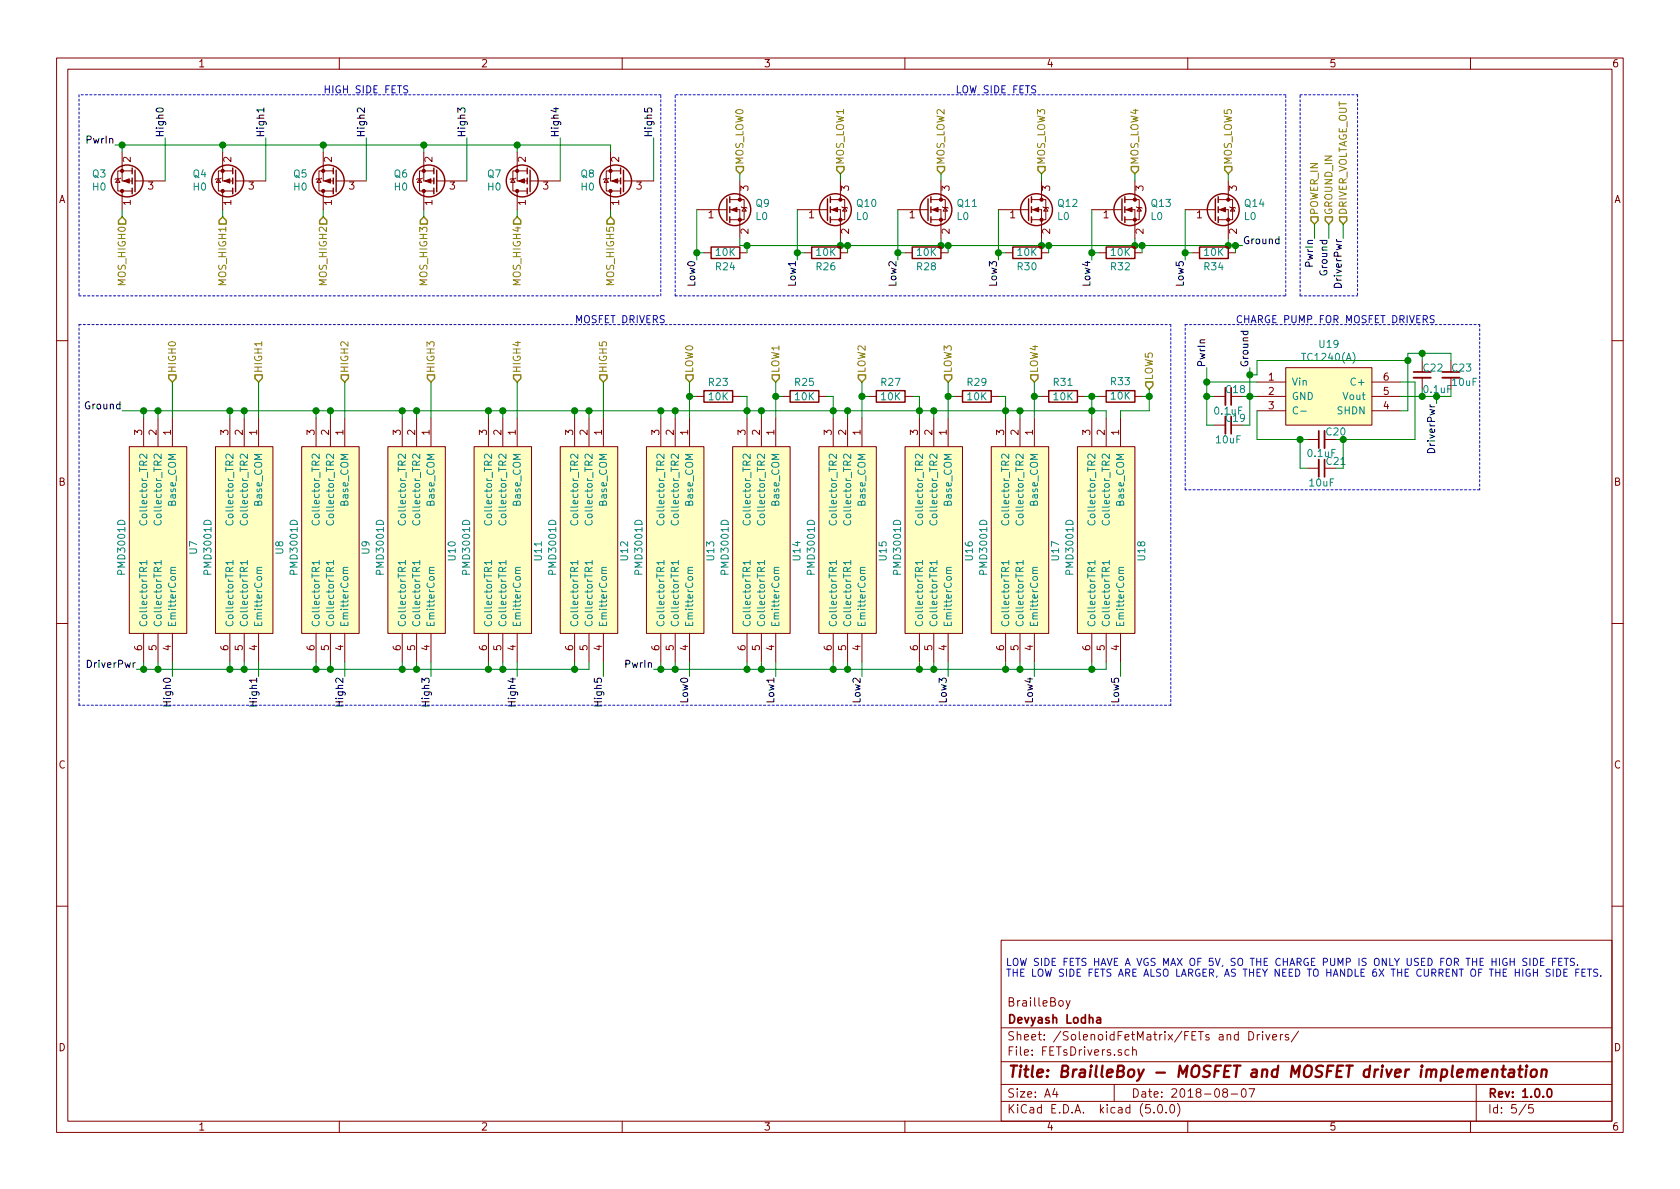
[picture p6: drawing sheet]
EESchema Schematic File Version 4
LIBS:BrailleBoy-cache
EELAYER 26 0
EELAYER END
$Descr A4 11693 8268
encoding utf-8
Sheet 5 5
Title "BrailleBoy - MOSFET and MOSFET driver implementation"
Date "2018-08-07"
Rev "1.0.0"
Comp "Devyash Lodha"
Comment1 "BrailleBoy"
Comment2 ""
Comment3 ""
Comment4 ""
$EndDescr
$Comp
L Device:Q_NMOS_GSD Q?
U 1 1
P 5050 1450
AR Path="/5C206D79" Ref="Q?"  Part="1" 
AR Path="/5B7BE201/5C206D79" Ref="Q?"  Part="1" 
AR Path="/5B7BE201/5C1CF809/5C206D79" Ref="Q9"  Part="1" 
F 0 "Q9" H 5256 1496 50  0000 L CNN
F 1 "L0" H 5256 1405 50  0000 L CNN
F 2 "" H 5250 1550 50  0001 C CNN
F 3 "https://www.mouser.com/datasheet/2/427/sia436dj-105345.pdf" H 5050 1450 50  0001 C CNN
F 4 "SIA436DJ-T1-GE3" H 5050 1450 50  0001 C CNN "Part"
	1    5050 1450
	1    0    0    -1  
$EndComp
Text Notes 6650 650  0    50   ~ 0
LOW SIDE FETS
$Comp
L Device:Q_PMOS_DSG Q?
U 1 1
P 950 1250
AR Path="/5B7BE201/5C206DCB" Ref="Q?"  Part="1" 
AR Path="/5B7BE201/5C1CF809/5C206DCB" Ref="Q3"  Part="1" 
F 0 "Q3" H 1156 1204 50  0000 L CNN
F 1 "H0" H 1156 1295 50  0000 L CNN
F 2 "" H 1150 1350 50  0001 C CNN
F 3 "https://www.mouser.com/datasheet/2/916/PMPB43XPEA-1319269.pdf" H 950 1250 50  0001 C CNN
F 4 "PMPB43XPEAX" H 950 1250 50  0001 C CNN "Part"
	1    950  1250
	-1   0    0    1   
$EndComp
Text Notes 2250 650  0    50   ~ 0
HIGH SIDE FETS
$Comp
L Custom:PMD3001D U7
U 1 1
P 1300 3100
F 0 "U7" H 1950 3150 50  0000 L CNN
F 1 "PMD3001D" H 1800 2650 50  0000 L CNN
F 2 "" H 1300 3300 50  0001 C CNN
F 3 "" H 1300 3300 50  0001 C CNN
	1    1300 3100
	0    1    1    0   
$EndComp
Text Label 950  4650 2    50   ~ 0
DriverPwr
Wire Wire Line
	950  4650 1000 4650
Wire Wire Line
	1100 4650 1100 4600
Wire Wire Line
	1000 4650 1000 4600
Connection ~ 1000 4650
Wire Wire Line
	1000 4650 1100 4650
Wire Wire Line
	1000 2900 1000 2850
Wire Wire Line
	1000 2850 1100 2850
Wire Wire Line
	1100 2850 1100 2900
Connection ~ 1000 2850
$Comp
L Custom:PMD3001D U8
U 1 1
P 1900 3100
F 0 "U8" H 2550 3150 50  0000 L CNN
F 1 "PMD3001D" H 2400 2650 50  0000 L CNN
F 2 "" H 1900 3300 50  0001 C CNN
F 3 "" H 1900 3300 50  0001 C CNN
	1    1900 3100
	0    1    1    0   
$EndComp
$Comp
L Custom:PMD3001D U9
U 1 1
P 2500 3100
F 0 "U9" H 3150 3150 50  0000 L CNN
F 1 "PMD3001D" H 3000 2650 50  0000 L CNN
F 2 "" H 2500 3300 50  0001 C CNN
F 3 "" H 2500 3300 50  0001 C CNN
	1    2500 3100
	0    1    1    0   
$EndComp
$Comp
L Custom:PMD3001D U10
U 1 1
P 3100 3100
F 0 "U10" H 3750 3150 50  0000 L CNN
F 1 "PMD3001D" H 3600 2650 50  0000 L CNN
F 2 "" H 3100 3300 50  0001 C CNN
F 3 "" H 3100 3300 50  0001 C CNN
	1    3100 3100
	0    1    1    0   
$EndComp
$Comp
L Custom:PMD3001D U11
U 1 1
P 3700 3100
F 0 "U11" H 4350 3150 50  0000 L CNN
F 1 "PMD3001D" H 4200 2650 50  0000 L CNN
F 2 "" H 3700 3300 50  0001 C CNN
F 3 "" H 3700 3300 50  0001 C CNN
	1    3700 3100
	0    1    1    0   
$EndComp
$Comp
L Custom:PMD3001D U12
U 1 1
P 4300 3100
F 0 "U12" H 4950 3150 50  0000 L CNN
F 1 "PMD3001D" H 4800 2650 50  0000 L CNN
F 2 "" H 4300 3300 50  0001 C CNN
F 3 "" H 4300 3300 50  0001 C CNN
	1    4300 3100
	0    1    1    0   
$EndComp
Wire Wire Line
	1100 4650 1600 4650
Wire Wire Line
	1600 4650 1600 4600
Connection ~ 1100 4650
Wire Wire Line
	1600 4650 1700 4650
Wire Wire Line
	1700 4650 1700 4600
Connection ~ 1600 4650
Wire Wire Line
	1700 4650 2200 4650
Wire Wire Line
	2200 4650 2200 4600
Connection ~ 1700 4650
Wire Wire Line
	2200 4650 2300 4650
Wire Wire Line
	2300 4650 2300 4600
Connection ~ 2200 4650
Wire Wire Line
	2300 4650 2800 4650
Wire Wire Line
	2800 4650 2800 4600
Connection ~ 2300 4650
Wire Wire Line
	2800 4650 2900 4650
Wire Wire Line
	2900 4650 2900 4600
Connection ~ 2800 4650
Wire Wire Line
	2900 4650 3400 4650
Wire Wire Line
	3400 4650 3400 4600
Connection ~ 2900 4650
Wire Wire Line
	3400 4650 3500 4650
Wire Wire Line
	3500 4650 3500 4600
Connection ~ 3400 4650
Wire Wire Line
	3500 4650 4000 4650
Wire Wire Line
	4000 4650 4000 4600
Connection ~ 3500 4650
Wire Wire Line
	4000 4650 4100 4650
Wire Wire Line
	4100 4650 4100 4600
Connection ~ 4000 4650
Wire Wire Line
	1100 2850 1600 2850
Wire Wire Line
	1600 2850 1600 2900
Connection ~ 1100 2850
Wire Wire Line
	1600 2850 1700 2850
Wire Wire Line
	1700 2850 1700 2900
Connection ~ 1600 2850
Wire Wire Line
	2200 2850 2200 2900
Connection ~ 1700 2850
Wire Wire Line
	2300 2850 2300 2900
Wire Wire Line
	1700 2850 2200 2850
Connection ~ 2200 2850
Wire Wire Line
	2200 2850 2300 2850
Wire Wire Line
	2300 2850 2800 2850
Wire Wire Line
	2800 2850 2800 2900
Connection ~ 2300 2850
Wire Wire Line
	2800 2850 2900 2850
Wire Wire Line
	2900 2850 2900 2900
Connection ~ 2800 2850
Wire Wire Line
	2900 2850 3400 2850
Wire Wire Line
	3400 2850 3400 2900
Connection ~ 2900 2850
Wire Wire Line
	3400 2850 3500 2850
Wire Wire Line
	3500 2850 3500 2900
Connection ~ 3400 2850
Wire Wire Line
	3500 2850 4000 2850
Wire Wire Line
	4000 2850 4000 2900
Connection ~ 3500 2850
Wire Wire Line
	4000 2850 4100 2850
Wire Wire Line
	4100 2850 4100 2900
Connection ~ 4000 2850
Text HLabel 1200 2650 1    50   Input ~ 0
HIGH0
Text HLabel 1800 2650 1    50   Input ~ 0
HIGH1
Text HLabel 2400 2650 1    50   Input ~ 0
HIGH2
Text HLabel 3000 2650 1    50   Input ~ 0
HIGH3
Text HLabel 3600 2650 1    50   Input ~ 0
HIGH4
Text HLabel 4200 2650 1    50   Input ~ 0
HIGH5
Text HLabel 4800 2650 1    50   Input ~ 0
LOW0
Text HLabel 5400 2650 1    50   Input ~ 0
LOW1
Text HLabel 6000 2650 1    50   Input ~ 0
LOW2
Text HLabel 6600 2650 1    50   Input ~ 0
LOW3
Text HLabel 7200 2650 1    50   Input ~ 0
LOW4
Text HLabel 8000 2700 1    50   Input ~ 0
LOW5
Text Label 1200 4700 3    50   ~ 0
High0
Text Label 1800 4700 3    50   ~ 0
High1
Text Label 2400 4700 3    50   ~ 0
High2
Text Label 3000 4700 3    50   ~ 0
High3
Text Label 3600 4700 3    50   ~ 0
High4
Text Label 4200 4700 3    50   ~ 0
High5
Text Label 4800 4700 3    50   ~ 0
Low0
Text Label 5400 4700 3    50   ~ 0
Low1
Text Label 6000 4700 3    50   ~ 0
Low2
Text Label 6600 4700 3    50   ~ 0
Low3
Text Label 7200 4700 3    50   ~ 0
Low4
Text Label 7800 4700 3    50   ~ 0
Low5
Text Label 4850 1800 3    50   ~ 0
Low0
Text Label 5550 1800 3    50   ~ 0
Low1
Text Label 6250 1800 3    50   ~ 0
Low2
Text Label 6950 1800 3    50   ~ 0
Low3
Text Label 7600 1800 3    50   ~ 0
Low4
Text Label 8250 1800 3    50   ~ 0
Low5
Text Label 8650 1700 0    50   ~ 0
Ground
Wire Wire Line
	8650 1700 8600 1700
Wire Wire Line
	5150 1700 5150 1650
Wire Wire Line
	5850 1700 5850 1650
Connection ~ 5850 1700
Wire Wire Line
	5850 1700 5200 1700
Wire Wire Line
	6550 1700 6550 1650
Connection ~ 6550 1700
Wire Wire Line
	6550 1700 5900 1700
Wire Wire Line
	7250 1650 7250 1700
Connection ~ 7250 1700
Wire Wire Line
	7250 1700 6600 1700
Wire Wire Line
	7900 1650 7900 1700
Connection ~ 7900 1700
Wire Wire Line
	7900 1700 7300 1700
Wire Wire Line
	8550 1650 8550 1700
Connection ~ 8550 1700
Wire Wire Line
	8550 1700 7950 1700
Wire Wire Line
	8250 1800 8250 1750
Wire Wire Line
	7600 1450 7600 1750
Wire Wire Line
	6950 1800 6950 1750
Wire Wire Line
	6250 1450 6250 1750
Wire Wire Line
	5550 1800 5550 1750
Wire Wire Line
	4850 1450 4850 1750
Text HLabel 5150 1200 1    50   Input ~ 0
MOS_LOW0
Text HLabel 5850 1200 1    50   Input ~ 0
MOS_LOW1
Text HLabel 6550 1200 1    50   Input ~ 0
MOS_LOW2
Text HLabel 7250 1200 1    50   Input ~ 0
MOS_LOW3
Text HLabel 7900 1200 1    50   Input ~ 0
MOS_LOW4
Text HLabel 8550 1200 1    50   Input ~ 0
MOS_LOW5
Text Label 850  2850 2    50   ~ 0
Ground
Wire Wire Line
	850  2850 1000 2850
Wire Notes Line
	8950 650  4700 650 
Wire Notes Line
	4700 2050 8950 2050
Wire Wire Line
	8550 1250 8550 1200
Wire Wire Line
	7900 1250 7900 1200
Wire Wire Line
	7250 1250 7250 1200
Wire Wire Line
	6550 1200 6550 1250
Wire Wire Line
	5850 1250 5850 1200
Wire Wire Line
	5150 1200 5150 1250
Text Label 800  1000 2    50   ~ 0
PwrIn
Wire Wire Line
	800  1000 850  1000
Wire Wire Line
	4250 1000 4250 1050
Wire Wire Line
	3600 1050 3600 1000
Connection ~ 3600 1000
Wire Wire Line
	3600 1000 4250 1000
Wire Wire Line
	2950 1000 2950 1050
Connection ~ 2950 1000
Wire Wire Line
	2950 1000 3600 1000
Wire Wire Line
	2250 1050 2250 1000
Connection ~ 2250 1000
Wire Wire Line
	2250 1000 2950 1000
Wire Wire Line
	1550 1000 1550 1050
Connection ~ 1550 1000
Wire Wire Line
	1550 1000 2250 1000
Wire Wire Line
	850  1050 850  1000
Connection ~ 850  1000
Wire Wire Line
	850  1000 1550 1000
Text Label 1150 950  1    50   ~ 0
High0
Text Label 1850 950  1    50   ~ 0
High1
Text Label 2550 950  1    50   ~ 0
High2
Text Label 3250 950  1    50   ~ 0
High3
Text Label 3900 950  1    50   ~ 0
High4
Text Label 4550 950  1    50   ~ 0
High5
Wire Wire Line
	4550 950  4550 1250
Wire Wire Line
	3900 1250 3900 950 
Wire Wire Line
	3250 950  3250 1250
Wire Wire Line
	2550 1250 2550 950 
Wire Wire Line
	1850 950  1850 1250
Wire Wire Line
	1150 950  1150 1250
Text HLabel 850  1500 3    50   Input ~ 0
MOS_HIGH0
Text HLabel 1550 1500 3    50   Input ~ 0
MOS_HIGH1
Text HLabel 2250 1500 3    50   Input ~ 0
MOS_HIGH2
Text HLabel 2950 1500 3    50   Input ~ 0
MOS_HIGH3
Text HLabel 3600 1500 3    50   Input ~ 0
MOS_HIGH4
Text HLabel 4250 1500 3    50   Input ~ 0
MOS_HIGH5
Wire Wire Line
	4250 1500 4250 1450
Wire Wire Line
	3600 1450 3600 1500
Wire Wire Line
	2950 1500 2950 1450
Wire Wire Line
	2250 1450 2250 1500
Wire Wire Line
	1550 1500 1550 1450
Wire Wire Line
	850  1450 850  1500
Wire Notes Line
	4600 650  550  650 
Wire Notes Line
	550  650  550  2050
Wire Notes Line
	550  2050 4600 2050
Wire Notes Line
	4600 2050 4600 650 
Text Notes 4000 2250 0    50   ~ 0
MOSFET DRIVERS
Wire Notes Line
	8950 2050 8950 650 
Wire Notes Line
	4700 2050 4700 650 
Wire Wire Line
	4200 4700 4200 4600
Wire Wire Line
	3600 4600 3600 4700
Wire Wire Line
	3000 4700 3000 4600
Wire Wire Line
	2400 4600 2400 4700
Wire Wire Line
	1800 4700 1800 4600
Wire Wire Line
	1200 4700 1200 4600
Wire Wire Line
	1200 2650 1200 2900
Wire Wire Line
	1800 2650 1800 2900
Wire Wire Line
	2400 2650 2400 2900
Wire Wire Line
	3000 2650 3000 2900
Wire Wire Line
	3600 2650 3600 2900
Wire Wire Line
	4200 2650 4200 2900
$Comp
L Device:R R24
U 1 1
P 5050 1750
F 0 "R24" V 4950 1750 50  0000 C CNN
F 1 "10K" V 5050 1750 50  0000 C CNN
F 2 "" V 4980 1750 50  0001 C CNN
F 3 "" H 5050 1750 50  0001 C CNN
	1    5050 1750
	0    -1   -1   0   
$EndComp
$Comp
L Device:R R26
U 1 1
P 5750 1750
F 0 "R26" V 5650 1750 50  0000 C CNN
F 1 "10K" V 5750 1750 50  0000 C CNN
F 2 "" V 5680 1750 50  0001 C CNN
F 3 "" H 5750 1750 50  0001 C CNN
	1    5750 1750
	0    -1   -1   0   
$EndComp
$Comp
L Device:R R28
U 1 1
P 6450 1750
F 0 "R28" V 6350 1750 50  0000 C CNN
F 1 "10K" V 6450 1750 50  0000 C CNN
F 2 "" V 6380 1750 50  0001 C CNN
F 3 "" H 6450 1750 50  0001 C CNN
	1    6450 1750
	0    -1   -1   0   
$EndComp
$Comp
L Device:R R30
U 1 1
P 7150 1750
F 0 "R30" V 7050 1750 50  0000 C CNN
F 1 "10K" V 7150 1750 50  0000 C CNN
F 2 "" V 7080 1750 50  0001 C CNN
F 3 "" H 7150 1750 50  0001 C CNN
	1    7150 1750
	0    -1   -1   0   
$EndComp
$Comp
L Device:R R32
U 1 1
P 7800 1750
F 0 "R32" V 7700 1750 50  0000 C CNN
F 1 "10K" V 7800 1750 50  0000 C CNN
F 2 "" V 7730 1750 50  0001 C CNN
F 3 "" H 7800 1750 50  0001 C CNN
	1    7800 1750
	0    -1   -1   0   
$EndComp
$Comp
L Device:R R34
U 1 1
P 8450 1750
F 0 "R34" V 8350 1750 50  0000 C CNN
F 1 "10K" V 8450 1750 50  0000 C CNN
F 2 "" V 8380 1750 50  0001 C CNN
F 3 "" H 8450 1750 50  0001 C CNN
	1    8450 1750
	0    -1   -1   0   
$EndComp
Wire Wire Line
	8600 1750 8600 1700
Connection ~ 8600 1700
Wire Wire Line
	8600 1700 8550 1700
Wire Wire Line
	8300 1750 8250 1750
Connection ~ 8250 1750
Wire Wire Line
	8250 1750 8250 1450
Wire Wire Line
	7950 1750 7950 1700
Connection ~ 7950 1700
Wire Wire Line
	7950 1700 7900 1700
Wire Wire Line
	7650 1750 7600 1750
Connection ~ 7600 1750
Wire Wire Line
	7600 1750 7600 1800
Wire Wire Line
	7300 1750 7300 1700
Connection ~ 7300 1700
Wire Wire Line
	7300 1700 7250 1700
Wire Wire Line
	7000 1750 6950 1750
Connection ~ 6950 1750
Wire Wire Line
	6950 1750 6950 1450
Wire Wire Line
	6600 1750 6600 1700
Connection ~ 6600 1700
Wire Wire Line
	6600 1700 6550 1700
Wire Wire Line
	6300 1750 6250 1750
Connection ~ 6250 1750
Wire Wire Line
	6250 1750 6250 1800
Wire Wire Line
	5900 1750 5900 1700
Connection ~ 5900 1700
Wire Wire Line
	5900 1700 5850 1700
Wire Wire Line
	5600 1750 5550 1750
Connection ~ 5550 1750
Wire Wire Line
	5550 1750 5550 1450
Wire Wire Line
	5200 1750 5200 1700
Connection ~ 5200 1700
Wire Wire Line
	5200 1700 5150 1700
Wire Wire Line
	4900 1750 4850 1750
Connection ~ 4850 1750
Wire Wire Line
	4850 1750 4850 1800
Wire Notes Line
	8150 2250 8150 4900
Wire Notes Line
	8150 4900 550  4900
Wire Notes Line
	550  4900 550  2250
Wire Notes Line
	550  2250 8150 2250
Text HLabel 9150 1550 1    50   Input ~ 0
POWER_IN
Text HLabel 9250 1550 1    50   Input ~ 0
GROUND_IN
Text HLabel 9350 1550 1    50   Input ~ 0
DRIVER_VOLTAGE_OUT
Text Label 9150 1650 3    50   ~ 0
PwrIn
Text Label 9250 1650 3    50   ~ 0
Ground
Text Label 9350 1650 3    50   ~ 0
DriverPwr
Wire Wire Line
	9350 1550 9350 1650
Wire Wire Line
	9250 1650 9250 1550
Wire Wire Line
	9150 1550 9150 1650
Wire Notes Line
	9050 2050 9450 2050
Wire Notes Line
	9050 650  9450 650 
Wire Notes Line
	9450 650  9450 2050
Wire Notes Line
	9050 2050 9050 650 
$Comp
L Custom:TC1240(A) U19
U 1 1
P 8950 2550
F 0 "U19" H 9250 2715 50  0000 C CNN
F 1 "TC1240(A)" H 9250 2624 50  0000 C CNN
F 2 "" H 8900 2800 50  0001 C CNN
F 3 "" H 8900 2800 50  0001 C CNN
	1    8950 2550
	1    0    0    -1  
$EndComp
Text Label 8400 2550 1    50   ~ 0
PwrIn
Text Label 8700 2550 1    50   ~ 0
Ground
$Comp
L Device:C_Small C18
U 1 1
P 8550 2750
F 0 "C18" V 8500 2800 50  0000 C CNN
F 1 "0.1uF" V 8650 2750 50  0000 C CNN
F 2 "" H 8550 2750 50  0001 C CNN
F 3 "" H 8550 2750 50  0001 C CNN
	1    8550 2750
	0    1    1    0   
$EndComp
Wire Wire Line
	8750 2750 8700 2750
Wire Wire Line
	8700 2550 8700 2600
Connection ~ 8700 2750
Wire Wire Line
	8700 2750 8650 2750
$Comp
L Device:C_Small C20
U 1 1
P 9200 3050
F 0 "C20" V 9250 2950 50  0000 C CNN
F 1 "0.1uF" V 9100 3050 50  0000 C CNN
F 2 "" H 9200 3050 50  0001 C CNN
F 3 "" H 9200 3050 50  0001 C CNN
	1    9200 3050
	0    -1   -1   0   
$EndComp
$Comp
L Device:C_Small C21
U 1 1
P 9200 3250
F 0 "C21" V 9150 3350 50  0000 C CNN
F 1 "10uF" V 9300 3250 50  0000 C CNN
F 2 "" H 9200 3250 50  0001 C CNN
F 3 "" H 9200 3250 50  0001 C CNN
	1    9200 3250
	0    1    1    0   
$EndComp
Wire Wire Line
	9300 3050 9350 3050
Wire Wire Line
	9850 3050 9850 2650
Wire Wire Line
	9850 2650 9750 2650
Wire Wire Line
	9300 3250 9350 3250
Wire Wire Line
	9350 3250 9350 3050
Connection ~ 9350 3050
Wire Wire Line
	9350 3050 9850 3050
Wire Wire Line
	9100 3050 9050 3050
Wire Wire Line
	8750 3050 8750 2850
Wire Wire Line
	9100 3250 9050 3250
Wire Wire Line
	9050 3250 9050 3050
Connection ~ 9050 3050
Wire Wire Line
	9050 3050 8750 3050
$Comp
L Device:C_Small C19
U 1 1
P 8550 2950
F 0 "C19" V 8500 3000 50  0000 C CNN
F 1 "10uF" V 8650 2950 50  0000 C CNN
F 2 "" H 8550 2950 50  0001 C CNN
F 3 "" H 8550 2950 50  0001 C CNN
	1    8550 2950
	0    1    1    0   
$EndComp
Wire Wire Line
	8650 2950 8700 2950
Wire Wire Line
	8700 2950 8700 2750
Wire Wire Line
	8400 2550 8400 2650
Wire Wire Line
	8400 2950 8450 2950
Wire Wire Line
	8450 2750 8400 2750
Connection ~ 8400 2750
Wire Wire Line
	8400 2750 8400 2950
Wire Wire Line
	8400 2650 8750 2650
Connection ~ 8400 2650
Wire Wire Line
	8400 2650 8400 2750
Wire Wire Line
	9750 2850 9800 2850
Wire Wire Line
	9800 2850 9800 2500
Wire Wire Line
	9800 2500 8750 2500
Wire Wire Line
	8750 2500 8750 2600
Wire Wire Line
	8750 2600 8700 2600
Connection ~ 8700 2600
Wire Wire Line
	8700 2600 8700 2750
Text Label 10000 2800 3    50   ~ 0
DriverPwr
Wire Notes Line
	8250 2250 10300 2250
Wire Notes Line
	10300 2250 10300 3400
Wire Notes Line
	10300 3400 8250 3400
Wire Notes Line
	8250 3400 8250 2250
Text Notes 8600 2250 0    50   ~ 0
CHARGE PUMP FOR MOSFET DRIVERS
Wire Wire Line
	10000 2750 10000 2800
Wire Wire Line
	9750 2750 9900 2750
$Comp
L Device:C_Small C22
U 1 1
P 9900 2600
F 0 "C22" H 9900 2650 50  0000 L CNN
F 1 "0.1uF" H 9900 2500 50  0000 L CNN
F 2 "" H 9900 2600 50  0001 C CNN
F 3 "" H 9900 2600 50  0001 C CNN
	1    9900 2600
	1    0    0    -1  
$EndComp
$Comp
L Device:C_Small C23
U 1 1
P 10100 2600
F 0 "C23" H 10100 2650 50  0000 L CNN
F 1 "10uF" H 10100 2550 50  0000 L CNN
F 2 "" H 10100 2600 50  0001 C CNN
F 3 "" H 10100 2600 50  0001 C CNN
	1    10100 2600
	1    0    0    -1  
$EndComp
Wire Wire Line
	10100 2700 10100 2750
Wire Wire Line
	10100 2750 10000 2750
Connection ~ 10000 2750
Wire Wire Line
	9900 2700 9900 2750
Connection ~ 9900 2750
Wire Wire Line
	9900 2750 10000 2750
Wire Wire Line
	10100 2500 10100 2450
Wire Wire Line
	10100 2450 9900 2450
Wire Wire Line
	9900 2450 9900 2500
Wire Wire Line
	9900 2450 9800 2450
Wire Wire Line
	9800 2450 9800 2500
Connection ~ 9900 2450
Connection ~ 9800 2500
Wire Wire Line
	4850 2750 4800 2750
Wire Wire Line
	5150 2750 5200 2750
Wire Wire Line
	5400 2750 5400 2650
Wire Wire Line
	5450 2750 5400 2750
Wire Wire Line
	5750 2750 5800 2750
Wire Wire Line
	6050 2750 6000 2750
Wire Wire Line
	6350 2750 6400 2750
Wire Wire Line
	6600 2750 6600 2650
Wire Wire Line
	6650 2750 6600 2750
Wire Wire Line
	6950 2750 7000 2750
Wire Wire Line
	7250 2750 7200 2750
Wire Wire Line
	7950 2750 8000 2750
Wire Wire Line
	8000 2700 8000 2750
$Comp
L Device:R R33
U 1 1
P 7800 2750
F 0 "R33" V 7900 2750 50  0000 C CNN
F 1 "10K" V 7800 2750 50  0000 C CNN
F 2 "" V 7730 2750 50  0001 C CNN
F 3 "" H 7800 2750 50  0001 C CNN
	1    7800 2750
	0    -1   -1   0   
$EndComp
$Comp
L Device:R R31
U 1 1
P 7400 2750
F 0 "R31" V 7300 2750 50  0000 C CNN
F 1 "10K" V 7400 2750 50  0000 C CNN
F 2 "" V 7330 2750 50  0001 C CNN
F 3 "" H 7400 2750 50  0001 C CNN
	1    7400 2750
	0    1    1    0   
$EndComp
$Comp
L Device:R R29
U 1 1
P 6800 2750
F 0 "R29" V 6700 2750 50  0000 C CNN
F 1 "10K" V 6800 2750 50  0000 C CNN
F 2 "" V 6730 2750 50  0001 C CNN
F 3 "" H 6800 2750 50  0001 C CNN
	1    6800 2750
	0    1    1    0   
$EndComp
$Comp
L Device:R R27
U 1 1
P 6200 2750
F 0 "R27" V 6100 2750 50  0000 C CNN
F 1 "10K" V 6200 2750 50  0000 C CNN
F 2 "" V 6130 2750 50  0001 C CNN
F 3 "" H 6200 2750 50  0001 C CNN
	1    6200 2750
	0    1    1    0   
$EndComp
$Comp
L Device:R R25
U 1 1
P 5600 2750
F 0 "R25" V 5500 2750 50  0000 C CNN
F 1 "10K" V 5600 2750 50  0000 C CNN
F 2 "" V 5530 2750 50  0001 C CNN
F 3 "" H 5600 2750 50  0001 C CNN
	1    5600 2750
	0    1    1    0   
$EndComp
$Comp
L Device:R R23
U 1 1
P 5000 2750
F 0 "R23" V 4900 2750 50  0000 C CNN
F 1 "10K" V 5000 2750 50  0000 C CNN
F 2 "" V 4930 2750 50  0001 C CNN
F 3 "" H 5000 2750 50  0001 C CNN
	1    5000 2750
	0    1    1    0   
$EndComp
Wire Wire Line
	7200 2650 7200 2750
Wire Wire Line
	6000 2650 6000 2750
Wire Wire Line
	4800 2650 4800 2750
Wire Wire Line
	7600 2750 7650 2750
Wire Wire Line
	7550 2750 7600 2750
Connection ~ 7600 2750
Connection ~ 8000 2750
Wire Wire Line
	8000 2850 8000 2750
Wire Wire Line
	7800 2850 8000 2850
Wire Wire Line
	7800 2900 7800 2850
Wire Wire Line
	7600 2850 7700 2850
Wire Wire Line
	7700 2850 7700 2900
Connection ~ 4800 2750
Wire Wire Line
	4800 2750 4800 2900
Wire Wire Line
	5200 2750 5200 2850
Wire Wire Line
	5800 2750 5800 2850
Connection ~ 6000 2750
Wire Wire Line
	6000 2750 6000 2900
Wire Wire Line
	6400 2750 6400 2850
Wire Wire Line
	7000 2750 7000 2850
Connection ~ 7200 2750
Wire Wire Line
	7200 2750 7200 2900
Connection ~ 6600 2750
Wire Wire Line
	6600 2900 6600 2750
Connection ~ 5400 2750
Wire Wire Line
	5400 2900 5400 2750
Wire Wire Line
	7600 2850 7600 2900
Wire Wire Line
	7600 2750 7600 2850
Connection ~ 7600 2850
Wire Wire Line
	7100 2850 7600 2850
Wire Wire Line
	7100 2850 7100 2900
Connection ~ 7100 2850
Wire Wire Line
	7000 2850 7100 2850
Connection ~ 7000 2850
Wire Wire Line
	7000 2850 7000 2900
Wire Wire Line
	6500 2850 7000 2850
Wire Wire Line
	6500 2850 6500 2900
Connection ~ 6500 2850
Wire Wire Line
	6400 2850 6500 2850
Connection ~ 6400 2850
Wire Wire Line
	6400 2850 6400 2900
Wire Wire Line
	5900 2850 6400 2850
Wire Wire Line
	5900 2850 5900 2900
Connection ~ 5900 2850
Connection ~ 5800 2850
Wire Wire Line
	5800 2850 5900 2850
Wire Wire Line
	5800 2850 5800 2900
Connection ~ 5200 2850
Wire Wire Line
	4700 2850 5200 2850
Wire Wire Line
	5300 2850 5800 2850
Wire Wire Line
	5200 2850 5300 2850
Connection ~ 5300 2850
Wire Wire Line
	5300 2850 5300 2900
Wire Wire Line
	5200 2850 5200 2900
Wire Wire Line
	4700 2850 4700 2900
Connection ~ 4700 2850
Wire Wire Line
	4600 2850 4700 2850
Wire Wire Line
	4600 2850 4600 2900
Connection ~ 4600 2850
Connection ~ 4100 2850
Wire Wire Line
	4100 2850 4600 2850
Wire Wire Line
	4800 4600 4800 4700
Wire Wire Line
	5400 4600 5400 4700
Wire Wire Line
	6000 4600 6000 4700
Wire Wire Line
	6600 4700 6600 4600
Wire Wire Line
	6500 4650 6500 4600
Wire Wire Line
	6400 4650 6500 4650
Wire Wire Line
	6400 4650 6400 4600
Wire Wire Line
	5900 4650 5900 4600
Wire Wire Line
	5800 4650 5900 4650
Wire Wire Line
	5800 4650 5800 4600
Connection ~ 5800 4650
Wire Wire Line
	5300 4650 5800 4650
Wire Wire Line
	5300 4650 5300 4600
Connection ~ 5300 4650
Wire Wire Line
	5200 4650 5300 4650
Wire Wire Line
	5200 4650 5200 4600
Connection ~ 5200 4650
Wire Wire Line
	4700 4650 5200 4650
Wire Wire Line
	4700 4650 4700 4600
Connection ~ 4700 4650
Wire Wire Line
	4600 4650 4700 4650
Wire Wire Line
	4600 4650 4600 4600
Wire Wire Line
	7000 4650 7000 4600
Wire Wire Line
	7100 4650 7100 4600
Wire Wire Line
	7200 4700 7200 4600
Wire Wire Line
	7000 4650 7100 4650
Connection ~ 7000 4650
Connection ~ 6500 4650
Wire Wire Line
	6500 4650 7000 4650
Wire Wire Line
	7600 4650 7700 4650
Wire Wire Line
	7600 4650 7600 4600
Connection ~ 7600 4650
Connection ~ 7100 4650
Wire Wire Line
	7100 4650 7600 4650
Wire Wire Line
	7700 4650 7700 4600
Wire Wire Line
	7800 4700 7800 4600
$Comp
L Custom:PMD3001D U18
U 1 1
P 7900 3100
F 0 "U18" H 8550 3150 50  0000 L CNN
F 1 "PMD3001D" H 8400 2650 50  0000 L CNN
F 2 "" H 7900 3300 50  0001 C CNN
F 3 "" H 7900 3300 50  0001 C CNN
	1    7900 3100
	0    1    1    0   
$EndComp
$Comp
L Custom:PMD3001D U17
U 1 1
P 7300 3100
F 0 "U17" H 7950 3150 50  0000 L CNN
F 1 "PMD3001D" H 7800 2650 50  0000 L CNN
F 2 "" H 7300 3300 50  0001 C CNN
F 3 "" H 7300 3300 50  0001 C CNN
	1    7300 3100
	0    1    1    0   
$EndComp
$Comp
L Custom:PMD3001D U16
U 1 1
P 6700 3100
F 0 "U16" H 7350 3150 50  0000 L CNN
F 1 "PMD3001D" H 7200 2650 50  0000 L CNN
F 2 "" H 6700 3300 50  0001 C CNN
F 3 "" H 6700 3300 50  0001 C CNN
	1    6700 3100
	0    1    1    0   
$EndComp
$Comp
L Custom:PMD3001D U15
U 1 1
P 6100 3100
F 0 "U15" H 6750 3150 50  0000 L CNN
F 1 "PMD3001D" H 6600 2650 50  0000 L CNN
F 2 "" H 6100 3300 50  0001 C CNN
F 3 "" H 6100 3300 50  0001 C CNN
	1    6100 3100
	0    1    1    0   
$EndComp
$Comp
L Custom:PMD3001D U14
U 1 1
P 5500 3100
F 0 "U14" H 6150 3150 50  0000 L CNN
F 1 "PMD3001D" H 6000 2650 50  0000 L CNN
F 2 "" H 5500 3300 50  0001 C CNN
F 3 "" H 5500 3300 50  0001 C CNN
	1    5500 3100
	0    1    1    0   
$EndComp
$Comp
L Custom:PMD3001D U13
U 1 1
P 4900 3100
F 0 "U13" H 5550 3150 50  0000 L CNN
F 1 "PMD3001D" H 5400 2650 50  0000 L CNN
F 2 "" H 4900 3300 50  0001 C CNN
F 3 "" H 4900 3300 50  0001 C CNN
	1    4900 3100
	0    1    1    0   
$EndComp
Connection ~ 6400 4650
Connection ~ 5900 4650
Wire Wire Line
	5900 4650 6400 4650
Text Label 4550 4650 2    50   ~ 0
PwrIn
Wire Wire Line
	4550 4650 4600 4650
Connection ~ 4600 4650
Text Notes 7000 6800 0    50   ~ 0
LOW SIDE FETS HAVE A VGS MAX OF 5V, SO THE CHARGE PUMP IS ONLY USED FOR THE HIGH SIDE FETS.\nTHE LOW SIDE FETS ARE ALSO LARGER, AS THEY NEED TO HANDLE 6X THE CURRENT OF THE HIGH SIDE FETS.
$Comp
L Device:Q_NMOS_GSD Q?
U 1 1
P 5750 1450
AR Path="/5BAEF395" Ref="Q?"  Part="1" 
AR Path="/5B7BE201/5BAEF395" Ref="Q?"  Part="1" 
AR Path="/5B7BE201/5C1CF809/5BAEF395" Ref="Q10"  Part="1" 
F 0 "Q10" H 5956 1496 50  0000 L CNN
F 1 "L0" H 5956 1405 50  0000 L CNN
F 2 "" H 5950 1550 50  0001 C CNN
F 3 "https://www.mouser.com/datasheet/2/427/sia436dj-105345.pdf" H 5750 1450 50  0001 C CNN
F 4 "SIA436DJ-T1-GE3" H 5750 1450 50  0001 C CNN "Part"
	1    5750 1450
	1    0    0    -1  
$EndComp
$Comp
L Device:Q_NMOS_GSD Q?
U 1 1
P 6450 1450
AR Path="/5BAEF40D" Ref="Q?"  Part="1" 
AR Path="/5B7BE201/5BAEF40D" Ref="Q?"  Part="1" 
AR Path="/5B7BE201/5C1CF809/5BAEF40D" Ref="Q11"  Part="1" 
F 0 "Q11" H 6656 1496 50  0000 L CNN
F 1 "L0" H 6656 1405 50  0000 L CNN
F 2 "" H 6650 1550 50  0001 C CNN
F 3 "https://www.mouser.com/datasheet/2/427/sia436dj-105345.pdf" H 6450 1450 50  0001 C CNN
F 4 "SIA436DJ-T1-GE3" H 6450 1450 50  0001 C CNN "Part"
	1    6450 1450
	1    0    0    -1  
$EndComp
$Comp
L Device:Q_NMOS_GSD Q?
U 1 1
P 7150 1450
AR Path="/5BAEF487" Ref="Q?"  Part="1" 
AR Path="/5B7BE201/5BAEF487" Ref="Q?"  Part="1" 
AR Path="/5B7BE201/5C1CF809/5BAEF487" Ref="Q12"  Part="1" 
F 0 "Q12" H 7356 1496 50  0000 L CNN
F 1 "L0" H 7356 1405 50  0000 L CNN
F 2 "" H 7350 1550 50  0001 C CNN
F 3 "https://www.mouser.com/datasheet/2/427/sia436dj-105345.pdf" H 7150 1450 50  0001 C CNN
F 4 "SIA436DJ-T1-GE3" H 7150 1450 50  0001 C CNN "Part"
	1    7150 1450
	1    0    0    -1  
$EndComp
$Comp
L Device:Q_NMOS_GSD Q?
U 1 1
P 7800 1450
AR Path="/5BAEF503" Ref="Q?"  Part="1" 
AR Path="/5B7BE201/5BAEF503" Ref="Q?"  Part="1" 
AR Path="/5B7BE201/5C1CF809/5BAEF503" Ref="Q13"  Part="1" 
F 0 "Q13" H 8006 1496 50  0000 L CNN
F 1 "L0" H 8006 1405 50  0000 L CNN
F 2 "" H 8000 1550 50  0001 C CNN
F 3 "https://www.mouser.com/datasheet/2/427/sia436dj-105345.pdf" H 7800 1450 50  0001 C CNN
F 4 "SIA436DJ-T1-GE3" H 7800 1450 50  0001 C CNN "Part"
	1    7800 1450
	1    0    0    -1  
$EndComp
$Comp
L Device:Q_NMOS_GSD Q?
U 1 1
P 8450 1450
AR Path="/5BAEF57F" Ref="Q?"  Part="1" 
AR Path="/5B7BE201/5BAEF57F" Ref="Q?"  Part="1" 
AR Path="/5B7BE201/5C1CF809/5BAEF57F" Ref="Q14"  Part="1" 
F 0 "Q14" H 8656 1496 50  0000 L CNN
F 1 "L0" H 8656 1405 50  0000 L CNN
F 2 "" H 8650 1550 50  0001 C CNN
F 3 "https://www.mouser.com/datasheet/2/427/sia436dj-105345.pdf" H 8450 1450 50  0001 C CNN
F 4 "SIA436DJ-T1-GE3" H 8450 1450 50  0001 C CNN "Part"
	1    8450 1450
	1    0    0    -1  
$EndComp
$Comp
L Device:Q_PMOS_DSG Q?
U 1 1
P 1650 1250
AR Path="/5B7BE201/5BAF06CE" Ref="Q?"  Part="1" 
AR Path="/5B7BE201/5C1CF809/5BAF06CE" Ref="Q4"  Part="1" 
F 0 "Q4" H 1856 1204 50  0000 L CNN
F 1 "H0" H 1856 1295 50  0000 L CNN
F 2 "" H 1850 1350 50  0001 C CNN
F 3 "https://www.mouser.com/datasheet/2/916/PMPB43XPEA-1319269.pdf" H 1650 1250 50  0001 C CNN
F 4 "PMPB43XPEAX" H 1650 1250 50  0001 C CNN "Part"
	1    1650 1250
	-1   0    0    1   
$EndComp
$Comp
L Device:Q_PMOS_DSG Q?
U 1 1
P 2350 1250
AR Path="/5B7BE201/5BAF074A" Ref="Q?"  Part="1" 
AR Path="/5B7BE201/5C1CF809/5BAF074A" Ref="Q5"  Part="1" 
F 0 "Q5" H 2556 1204 50  0000 L CNN
F 1 "H0" H 2556 1295 50  0000 L CNN
F 2 "" H 2550 1350 50  0001 C CNN
F 3 "https://www.mouser.com/datasheet/2/916/PMPB43XPEA-1319269.pdf" H 2350 1250 50  0001 C CNN
F 4 "PMPB43XPEAX" H 2350 1250 50  0001 C CNN "Part"
	1    2350 1250
	-1   0    0    1   
$EndComp
$Comp
L Device:Q_PMOS_DSG Q?
U 1 1
P 3050 1250
AR Path="/5B7BE201/5BAF07C8" Ref="Q?"  Part="1" 
AR Path="/5B7BE201/5C1CF809/5BAF07C8" Ref="Q6"  Part="1" 
F 0 "Q6" H 3256 1204 50  0000 L CNN
F 1 "H0" H 3256 1295 50  0000 L CNN
F 2 "" H 3250 1350 50  0001 C CNN
F 3 "https://www.mouser.com/datasheet/2/916/PMPB43XPEA-1319269.pdf" H 3050 1250 50  0001 C CNN
F 4 "PMPB43XPEAX" H 3050 1250 50  0001 C CNN "Part"
	1    3050 1250
	-1   0    0    1   
$EndComp
$Comp
L Device:Q_PMOS_DSG Q?
U 1 1
P 3700 1250
AR Path="/5B7BE201/5BAF0844" Ref="Q?"  Part="1" 
AR Path="/5B7BE201/5C1CF809/5BAF0844" Ref="Q7"  Part="1" 
F 0 "Q7" H 3906 1204 50  0000 L CNN
F 1 "H0" H 3906 1295 50  0000 L CNN
F 2 "" H 3900 1350 50  0001 C CNN
F 3 "https://www.mouser.com/datasheet/2/916/PMPB43XPEA-1319269.pdf" H 3700 1250 50  0001 C CNN
F 4 "PMPB43XPEAX" H 3700 1250 50  0001 C CNN "Part"
	1    3700 1250
	-1   0    0    1   
$EndComp
$Comp
L Device:Q_PMOS_DSG Q?
U 1 1
P 4350 1250
AR Path="/5B7BE201/5BAF08C0" Ref="Q?"  Part="1" 
AR Path="/5B7BE201/5C1CF809/5BAF08C0" Ref="Q8"  Part="1" 
F 0 "Q8" H 4556 1204 50  0000 L CNN
F 1 "H0" H 4556 1295 50  0000 L CNN
F 2 "" H 4550 1350 50  0001 C CNN
F 3 "https://www.mouser.com/datasheet/2/916/PMPB43XPEA-1319269.pdf" H 4350 1250 50  0001 C CNN
F 4 "PMPB43XPEAX" H 4350 1250 50  0001 C CNN "Part"
	1    4350 1250
	-1   0    0    1   
$EndComp
$EndSCHEMATC
